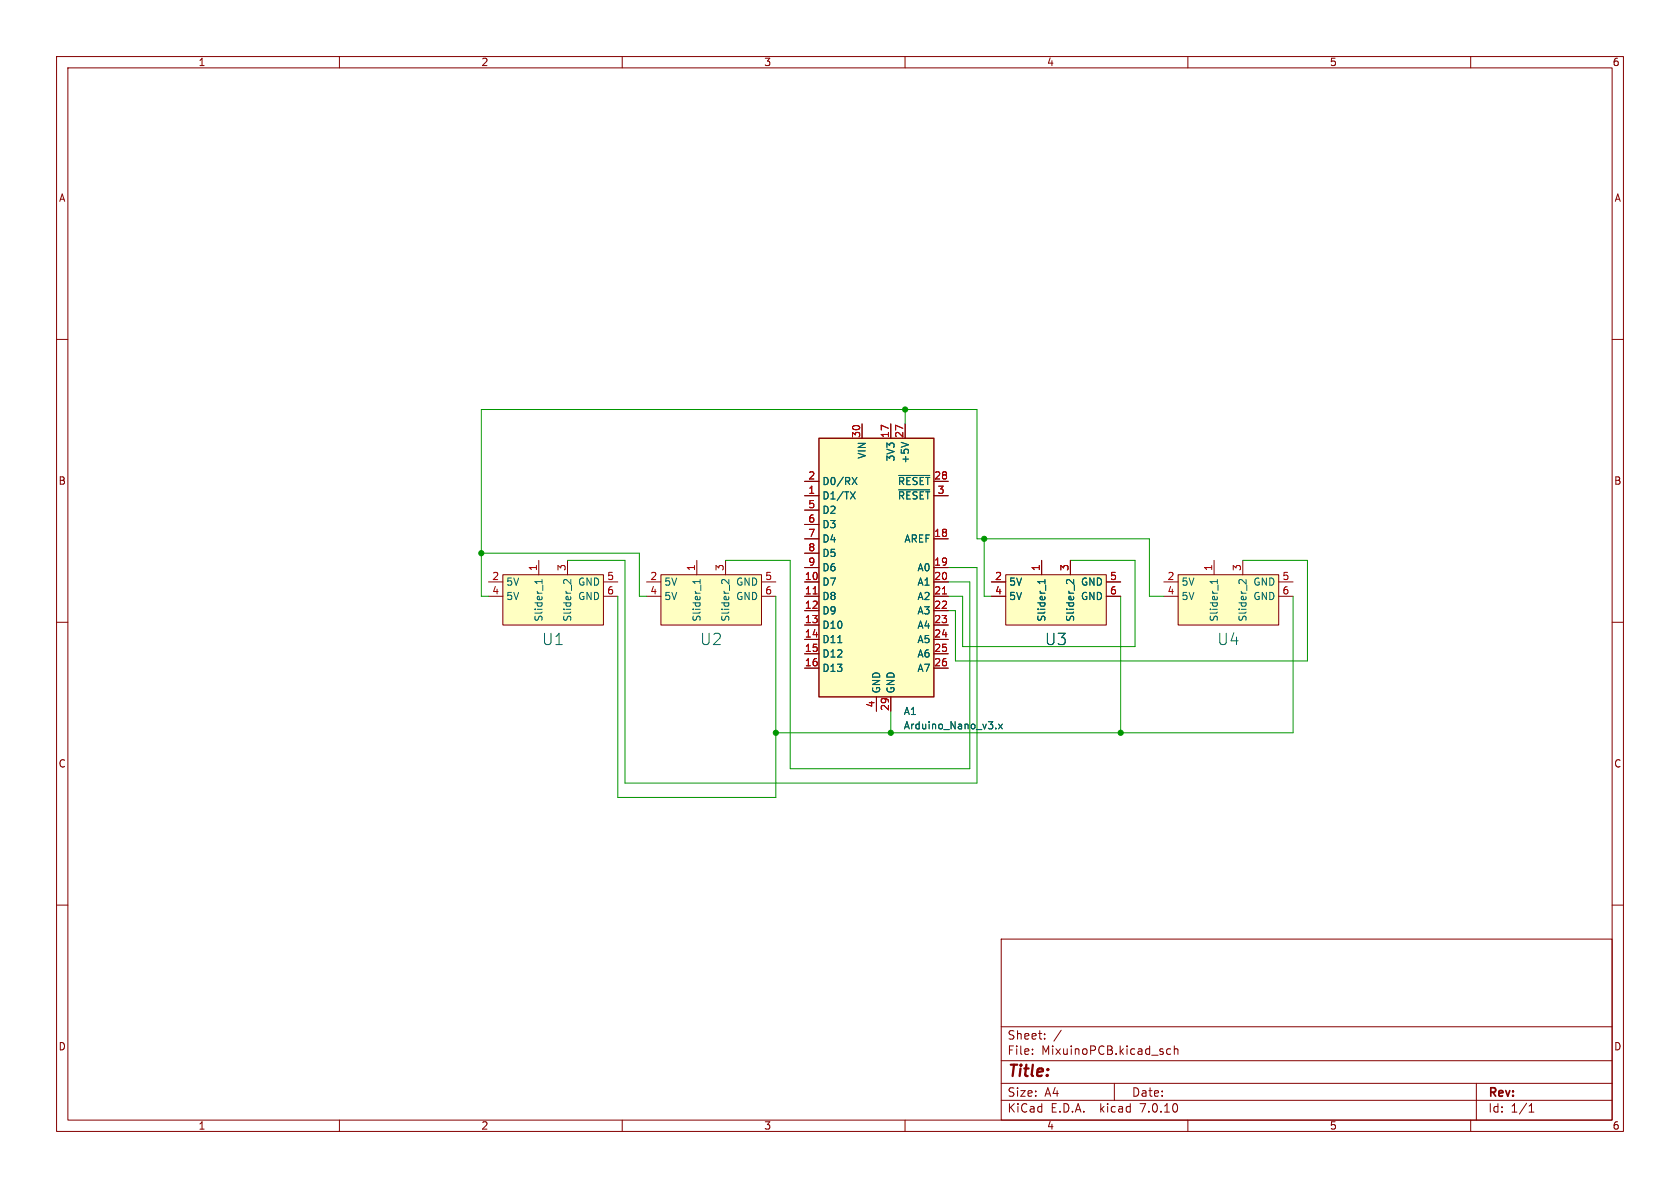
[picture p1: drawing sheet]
<svg xmlns="http://www.w3.org/2000/svg" width="297mm" height="210mm" viewBox="0 0 297 210" stroke-linecap="round" stroke-linejoin="round" font-family="sans-serif">
<g fill="none" stroke="#840000" stroke-width=".18">
<path d="M10 10h277v190h-277zM12 12h273v186h-273zM60 10v2M110 10v2M160 10v2M210 10v2M260 10v2M10 60h2M285 60h2M152.4 74.9v2.6M157.5 74.9v2.6M160 74.9v2.6"/>
<path d="M95.2 99.1v2.5M100.3 99.1v2.5M123.2 99.1v2.5M128.3 99.1v2.5M142.2 87.6h2.6M142.2 95.3h2.6M142.2 85.1h2.6M142.2 90.2h2.6M142.2 92.7h2.6M142.2 97.8h2.6M165.1 87.6h2.5M165.1 95.3h2.5"/>
<path d="M165.1 85.1h2.5M184.1 99.1v2.5M189.2 99.1v2.5M214.6 99.1v2.5M219.7 99.1v2.5M10 110h2M86.4 102.9h2.5M86.4 105.4h2.5M88.9 101.6h17.8v8.9h-17.8zM106.7 102.9h2.5M106.7 105.4h2.5M114.3 102.9h2.5"/>
<path d="M114.3 105.4h2.5M116.8 101.6h17.8v8.9h-17.8zM134.6 102.9h2.6M134.6 105.4h2.6M142.2 102.9h2.6M142.2 105.4h2.6M142.2 108h2.6M142.2 110.5h2.6M142.2 113h2.6M142.2 115.6h2.6M142.2 118.1h2.6M142.2 100.3h2.6"/>
<path d="M165.1 102.9h2.5M165.1 105.4h2.5M165.1 108h2.5M165.1 110.5h2.5M165.1 113h2.5M165.1 115.6h2.5M165.1 118.1h2.5M165.1 100.3h2.5M175.3 102.9h2.5M175.3 105.4h2.5M177.8 101.6h17.8v8.9h-17.8zM195.6 102.9h2.5"/>
<path d="M195.6 105.4h2.5M205.7 102.9h2.6M205.7 105.4h2.6M208.3 101.6h17.8v8.9h-17.8zM226.1 102.9h2.5M226.1 105.4h2.5M285 110h2M154.9 123.2v2.5M157.5 123.2v2.5M10 160h2M285 160h2M177 166h108v32h-108z"/>
<path d="M60 198v2M110 198v2M160 198v2M177 194.5h108M177 191.5h108M177 187.5h108M177 181.5h108M182.5 186.3v.1M182.5 185.5v.1M184.7 183.6v.1M184.7 182.8v.1M187.6 182.1l-1.3 2"/>
<path d="M197 191.5v3M207 185.5l-.5-.1-.3 .3v.4l.2 .2h.6M207.6 185.5l.2-.1 .4 .1v.9M207.6 184.9v1.5M210 198v2M260 198v2M261 191.5v6.5M270.3 196.6h.9M270.3 195.5l.4-.4v1.5"/>
</g>
<g fill="#ffffc2" stroke="#ffffc2" stroke-width=".18">
<path d="M88.9 101.6h17.8v8.9h-17.8z"/>
<path d="M144.8 77.5h20.3v45.7h-20.3z"/>
<path d="M116.8 101.6h17.8v8.9h-17.8z"/>
<path d="M177.8 101.6h17.8v8.9h-17.8z"/>
<path d="M208.3 101.6h17.8v8.9h-17.8z"/>
</g>
<g fill="none" stroke="#006464" stroke-width=".18">
<path d="M159.3 78.2l1.3 .4M150.3 86.9l.9 1.3M150.6 84.4l.9 1.3M151.2 86.9l-.9 1.3M151.5 84.4l-.9 1.3M158.9 84h5.5M158.9 86.6h5.5M95.8 102.4v.8M95.8 102.8h-1.2l.3 .4M100.9 102.4v.8l-.9-.8-.3 .2-.1 .4M123.8 102.8h-1.3l.4 .4M123.8 102.4v.8"/>
<path d="M128.8 102.4v.8l-.9-.8-.3 .2v.4M148.1 113.6h.7M184.7 102.8h-1.2l.3 .4M184.7 102.4v.8M189.8 102.4v.8l-.9-.8-.3 .2-.1 .4M215.2 102.8h-1.3l.4 .4M215.2 102.4v.8M220.3 102.4v.8l-.9-.8-.3 .2-.1 .4M176.1 128.7v.1M176.5 128l.7 .8M177.2 128l-.7 .8"/>
</g>
<path d="M144.8 77.5h20.3v45.7h-20.3z" fill="none" stroke="#840000" stroke-width=".25"/>
<path d="M143.8 105h.7M166.6 105h.7" fill="none" stroke="#a90000" stroke-width=".18"/>
<path d="M160 72.4v2.5M85.1 97.8h27.9v7.6h1.3M100.3 99.1h10.2v39.3h62.2v-38.1h-5.1M128.3 99.1h11.4v36.8h31.7v-33h-3.8M174 95.3v10.1h1.3M189.2 99.1h11.5v15.2h-30.5v-8.9h-2.6M219.7 99.1h11.4v17.7h-62.2v-8.8h-1.3M86.4 105.4h-1.3v-33h87.6v22.9h30.5v10.1h2.5M109.2 105.4v35.6h28v-35.6M198.1 105.4v24.1M228.6 105.4v24.1h-91.4M157.5 125.7v3.8" fill="none" stroke="#009600" stroke-width=".18"/>
<g fill="#009600" stroke="#009600" stroke-width=".18">
<circle cx="137.2" cy="129.5" r=".46"/>
<circle cx="160" cy="72.4" r=".46"/>
<circle cx="85.1" cy="97.8" r=".46"/>
<circle cx="157.5" cy="129.5" r=".46"/>
<circle cx="174" cy="95.3" r=".46"/>
<circle cx="198.1" cy="129.5" r=".46"/>
</g>
<g font-size="2.8" fill="#006464">
<text x="95.8" y="114.3">U1</text>
<text x="123.7" y="114.3">U2</text>
<text x="184.7" y="114.3">U3</text>
<text x="215.1" y="114.3">U4</text>
</g>
<text font-size="2.8" fill="#840000" x="178" y="190.9">Title:</text>
<g font-size="2.1" fill="#840000">
<text x="178" y="184">Sheet:</text>
<text x="178" y="186.7">File:</text>
<text x="184.1" y="186.7">MixuinoPCB.kicad_sch</text>
<text x="178" y="196.9">KiCad</text>
<text x="178" y="194.1">Size:</text>
<text x="184.7" y="194.1">A4</text>
<text x="185.7" y="196.9">E.D.A.</text>
<text x="194.6" y="196.9">kicad</text>
<text x="200" y="194.1">Date:</text>
<text x="201.8" y="196.9">7.0.10</text>
<text x="263" y="194.3">Rev:</text>
<text x="263" y="196.9">Id:</text>
<text x="267.1" y="196.9">1/1</text>
</g>
<g font-size="1.8" fill="#840000">
<text x="35" y="11.9">1</text>
<text x="85" y="11.9">2</text>
<text x="135" y="11.9">3</text>
<text x="185" y="11.9">4</text>
<text x="235" y="11.9">5</text>
<text x="285" y="11.9">6</text>
<text x="10.3" y="35.9">A</text>
<text x="285.3" y="35.9">A</text>
<text x="10.3" y="85.9">B</text>
<text x="285.3" y="85.9">B</text>
<text x="10.3" y="135.9">C</text>
<text x="285.3" y="135.9">C</text>
<text x="10.3" y="185.9">D</text>
<text x="285.3" y="185.9">D</text>
<text x="35" y="199.9">1</text>
<text x="85" y="199.9">2</text>
<text x="135" y="199.9">3</text>
<text x="185" y="199.9">4</text>
<text x="235" y="199.9">5</text>
<text x="285" y="199.9">6</text>
</g>
<g font-size="1.8" fill="#a90000">
<text x="152.1" y="77.5" transform="rotate(-90 152.1 77.5)">30</text>
<text x="157.2" y="77.5" transform="rotate(-90 157.2 77.5)">17</text>
<text x="159.8" y="77.5" transform="rotate(-90 159.8 77.5)">27</text>
<text x="142.8" y="87.4">1</text>
<text x="142.8" y="84.8">2</text>
<text x="142.8" y="89.9">5</text>
<text x="165.1" y="84.8">28</text>
<text x="165.7" y="87.4">3</text>
<text x="142.8" y="92.5">6</text>
<text x="142.8" y="95">7</text>
<text x="165.1" y="95">18</text>
<text x="95" y="101" transform="rotate(-90 95 101)">1</text>
<text x="100.1" y="101" transform="rotate(-90 100.1 101)">3</text>
<text x="122.9" y="101" transform="rotate(-90 122.9 101)">1</text>
<text x="128" y="101" transform="rotate(-90 128 101)">3</text>
<text x="142.8" y="97.5">8</text>
<text x="142.8" y="100.1">9</text>
<text x="165.1" y="100.1">19</text>
<text x="183.9" y="101" transform="rotate(-90 183.9 101)">1</text>
<text x="189" y="101" transform="rotate(-90 189 101)">3</text>
<text x="214.4" y="101" transform="rotate(-90 214.4 101)">1</text>
<text x="219.5" y="101" transform="rotate(-90 219.5 101)">3</text>
<text x="86.9" y="102.6">2</text>
<text x="86.9" y="105.2">4</text>
<text x="107.2" y="102.6">5</text>
<text x="107.2" y="105.2">6</text>
<text x="114.9" y="102.6">2</text>
<text x="114.9" y="105.2">4</text>
<text x="135.2" y="102.6">5</text>
<text x="135.2" y="105.2">6</text>
<text x="142.2" y="102.6">10</text>
<text x="142.2" y="105.2">11</text>
<text x="142.2" y="107.7">12</text>
<text x="165.1" y="102.6">20</text>
<text x="165.1" y="105.2">21</text>
<text x="165.1" y="107.7">22</text>
<text x="175.8" y="102.6">2</text>
<text x="175.8" y="105.2">4</text>
<text x="196.1" y="102.6">5</text>
<text x="196.1" y="105.2">6</text>
<text x="206.3" y="102.6">2</text>
<text x="206.3" y="105.2">4</text>
<text x="226.6" y="102.6">5</text>
<text x="226.6" y="105.2">6</text>
<text x="142.2" y="110.2">13</text>
<text x="142.2" y="112.8">14</text>
<text x="165.1" y="110.2">23</text>
<text x="165.1" y="112.8">24</text>
<text x="142.2" y="115.3">15</text>
<text x="142.2" y="117.9">16</text>
<text x="165.1" y="115.3">25</text>
<text x="165.1" y="117.9">26</text>
<text x="154.7" y="125.2" transform="rotate(-90 154.7 125.2)">4</text>
<text x="157.2" y="125.8" transform="rotate(-90 157.2 125.8)">29</text>
</g>
<g font-size="1.8" fill="#006464">
<text x="153.3" y="81.2" transform="rotate(-90 153.3 81.2)">VIN</text>
<text x="158.3" y="81.7" transform="rotate(-90 158.3 81.7)">3V3</text>
<text x="160.9" y="82.1" transform="rotate(-90 160.9 82.1)">+5V</text>
<text x="145.3" y="88.5">D1/TX</text>
<text x="145.3" y="86">D0/RX</text>
<text x="158.6" y="86">~{RESET}</text>
<text x="158.6" y="88.5">~{RESET}</text>
<text x="145.3" y="91">D2</text>
<text x="145.3" y="93.6">D3</text>
<text x="145.3" y="96.1">D4</text>
<text x="145.3" y="98.7">D5</text>
<text x="145.3" y="101.2">D6</text>
<text x="159.8" y="96.1">AREF</text>
<text x="162.1" y="101.2">A0</text>
<text x="89.4" y="103.7">5V</text>
<text x="89.4" y="106.3">5V</text>
<text x="102.1" y="103.7">GND</text>
<text x="102.1" y="106.3">GND</text>
<text x="117.3" y="103.7">5V</text>
<text x="117.3" y="106.3">5V</text>
<text x="130" y="103.7">GND</text>
<text x="130" y="106.3">GND</text>
<text x="145.3" y="103.7">D7</text>
<text x="145.3" y="106.3">D8</text>
<text x="162.1" y="103.7">A1</text>
<text x="162.1" y="106.3">A2</text>
<text x="178.3" y="103.7">5V</text>
<text x="178.3" y="106.3">5V</text>
<text x="191" y="103.7">GND</text>
<text x="191" y="106.3">GND</text>
<text x="208.8" y="103.7">5V</text>
<text x="208.8" y="106.3">5V</text>
<text x="221.5" y="103.7">GND</text>
<text x="221.5" y="106.3">GND</text>
<text x="96.1" y="110" transform="rotate(-90 96.1 110)">Slider_1</text>
<text x="101.2" y="110" transform="rotate(-90 101.2 110)">Slider_2</text>
<text x="124.1" y="110" transform="rotate(-90 124.1 110)">Slider_1</text>
<text x="129.1" y="110" transform="rotate(-90 129.1 110)">Slider_2</text>
<text x="145.3" y="108.8">D9</text>
<text x="145.3" y="111.4">D10</text>
<text x="145.3" y="113.9">D11</text>
<text x="162.1" y="108.8">A3</text>
<text x="162.1" y="111.4">A4</text>
<text x="162.1" y="113.9">A5</text>
<text x="185" y="110" transform="rotate(-90 185 110)">Slider_1</text>
<text x="190.1" y="110" transform="rotate(-90 190.1 110)">Slider_2</text>
<text x="215.5" y="110" transform="rotate(-90 215.5 110)">Slider_1</text>
<text x="220.6" y="110" transform="rotate(-90 220.6 110)">Slider_2</text>
<text x="145.3" y="116.4">D12</text>
<text x="145.3" y="119">D13</text>
<text x="162.1" y="116.4">A6</text>
<text x="162.1" y="119">A7</text>
<text x="155.8" y="122.7" transform="rotate(-90 155.8 122.7)">GND</text>
<text x="158.3" y="122.7" transform="rotate(-90 158.3 122.7)">GND</text>
<text x="159.7" y="126.6">A1</text>
<text x="159.7" y="129.1">Arduino_Nano_v3.x</text>
</g>
</svg>
